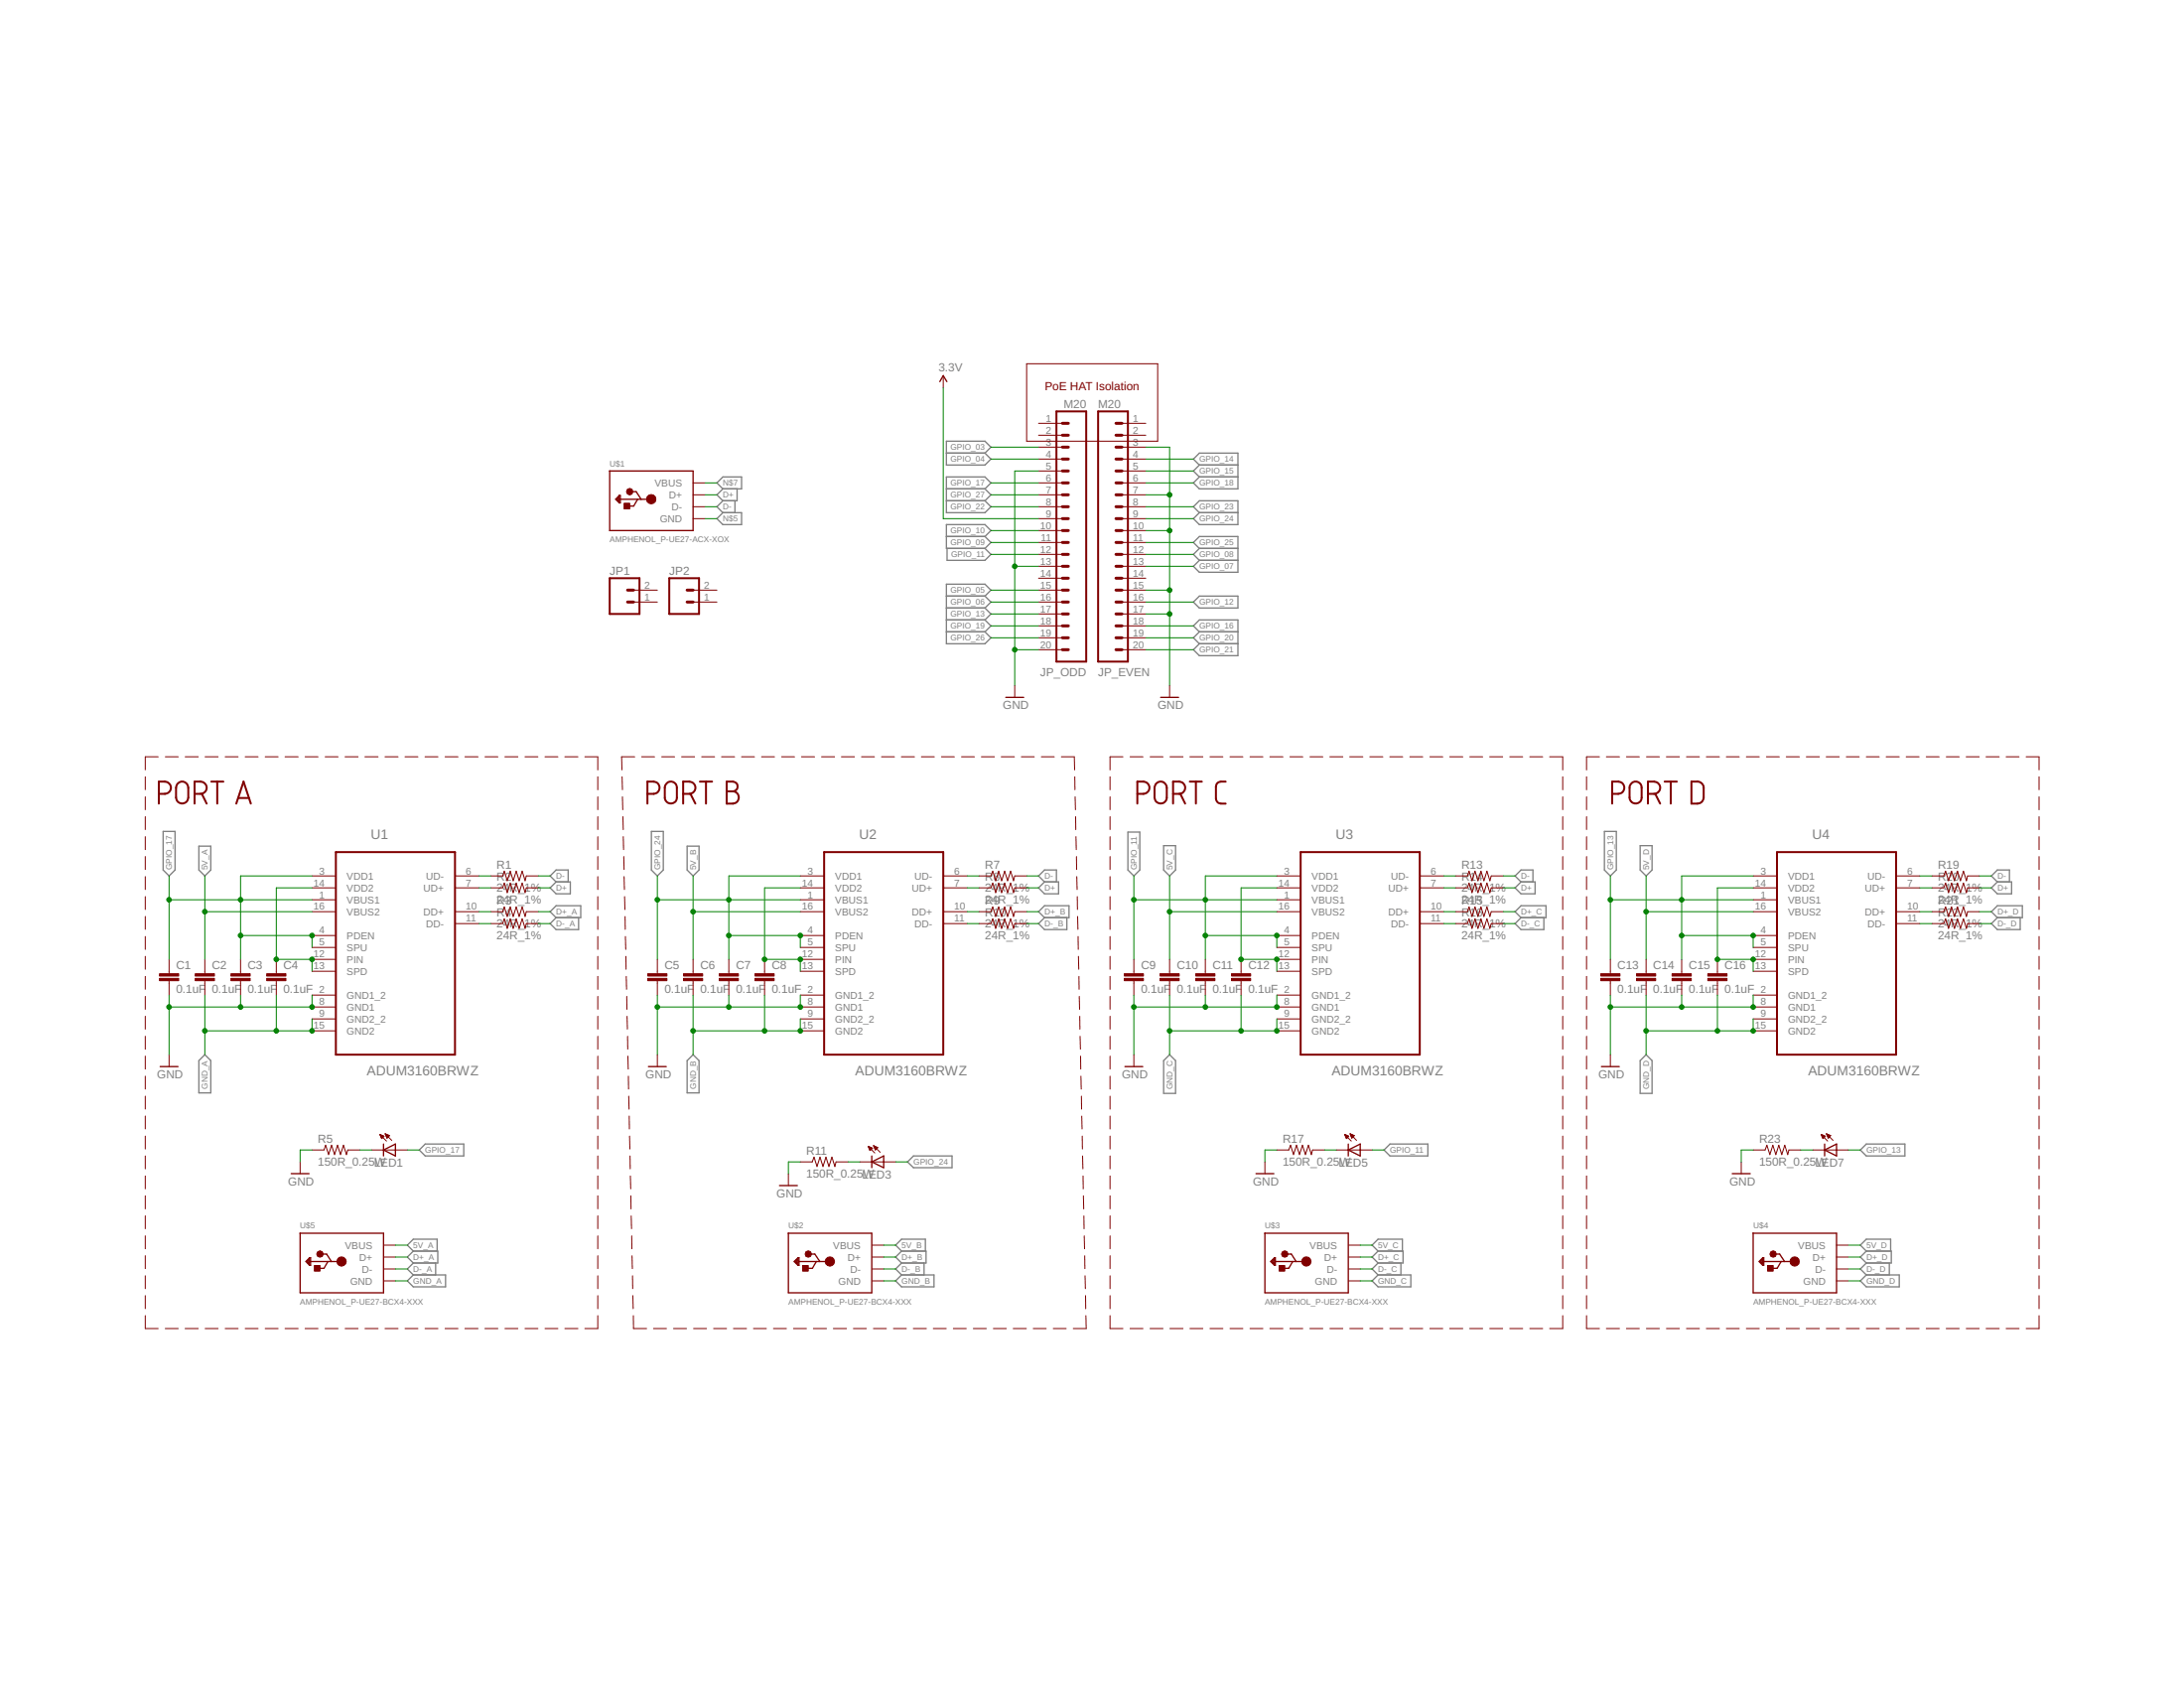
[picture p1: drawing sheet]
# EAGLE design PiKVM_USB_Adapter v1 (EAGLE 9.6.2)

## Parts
C1  0.1uF  CAP0805  [0805]
C2  0.1uF  CAP0805  [0805]
C3  0.1uF  CAP0805  [0805]
C4  0.1uF  CAP0805  [0805]
C5  0.1uF  CAP0805  [0805]
C6  0.1uF  CAP0805  [0805]
C7  0.1uF  CAP0805  [0805]
C8  0.1uF  CAP0805  [0805]
C9  0.1uF  CAP0805  [0805]
C10  0.1uF  CAP0805  [0805]
C11  0.1uF  CAP0805  [0805]
C12  0.1uF  CAP0805  [0805]
C13  0.1uF  CAP0805  [0805]
C14  0.1uF  CAP0805  [0805]
C15  0.1uF  CAP0805  [0805]
C16  0.1uF  CAP0805  [0805]
JP1  M02LOCK  [1X02_LOCK]
JP2  M02LOCK  [1X02_LOCK]
JP_EVEN  M20  [1X20]
JP_ODD  M20  [1X20]
LED1  LED1206  [LED-1206]
LED3  LED1206  [LED-1206]
LED5  LED1206  [LED-1206]
LED7  LED1206  [LED-1206]
R1  24R_1%  RESISTOR0805-RES  [0805]
R2  24R_1%  RESISTOR0805-RES  [0805]
R3  24R_1%  RESISTOR0805-RES  [0805]
R4  24R_1%  RESISTOR0805-RES  [0805]
R5  150R_0.25W  RESISTOR1206  [1206]
R7  24R_1%  RESISTOR0805-RES  [0805]
R8  24R_1%  RESISTOR0805-RES  [0805]
R9  24R_1%  RESISTOR0805-RES  [0805]
R10  24R_1%  RESISTOR0805-RES  [0805]
R11  150R_0.25W  RESISTOR1206  [1206]
R13  24R_1%  RESISTOR0805-RES  [0805]
R14  24R_1%  RESISTOR0805-RES  [0805]
R15  24R_1%  RESISTOR0805-RES  [0805]
R16  24R_1%  RESISTOR0805-RES  [0805]
R17  150R_0.25W  RESISTOR1206  [1206]
R19  24R_1%  RESISTOR0805-RES  [0805]
R20  24R_1%  RESISTOR0805-RES  [0805]
R21  24R_1%  RESISTOR0805-RES  [0805]
R22  24R_1%  RESISTOR0805-RES  [0805]
R23  150R_0.25W  RESISTOR1206  [1206]
U1  ADUM3160BRWZ  [SOIC127P1032X265-16N]
U2  ADUM3160BRWZ  [SOIC127P1032X265-16N]
U3  ADUM3160BRWZ  [SOIC127P1032X265-16N]
U4  ADUM3160BRWZ  [SOIC127P1032X265-16N]
U$1  AMPHENOL_P-UE27-ACX-XOX  [USBA_AMPHENOL-UE27-RA]
U$2  AMPHENOL_P-UE27-BCX4-XXX  [USBB_AMPHENOL-UE27-BC]
U$3  AMPHENOL_P-UE27-BCX4-XXX  [USBB_AMPHENOL-UE27-BC]
U$4  AMPHENOL_P-UE27-BCX4-XXX  [USBB_AMPHENOL-UE27-BC]
U$5  AMPHENOL_P-UE27-BCX4-XXX  [USBB_AMPHENOL-UE27-BC]

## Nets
3.3V: JP_ODD.9
5V_A: C2.1 U1.16(VBUS2) U$5.P$1(VBUS)
5V_B: C6.1 U2.16(VBUS2) U$2.P$1(VBUS)
5V_C: C10.1 U3.16(VBUS2) U$3.P$1(VBUS)
5V_D: C14.1 U4.16(VBUS2) U$4.P$1(VBUS)
D+: R2.2 R8.2 R14.2 R20.2 U$1.P$3(D+)
D+_A: R3.2 U$5.P$3(D+)
D+_B: R9.2 U$2.P$3(D+)
D+_C: R15.2 U$3.P$3(D+)
D+_D: R21.2 U$4.P$3(D+)
D-: R1.2 R7.2 R13.2 R19.2 U$1.P$2(D-)
D-_A: R4.2 U$5.P$2(D-)
D-_B: R10.2 U$2.P$2(D-)
D-_C: R16.2 U$3.P$2(D-)
D-_D: R22.2 U$4.P$2(D-)
GND: C1.2 C3.2 C5.2 C7.2 C9.2 C11.2 C13.2 C15.2 JP_EVEN.3 JP_EVEN.7 JP_EVEN.10 JP_EVEN.15 JP_EVEN.17 JP_ODD.5 JP_ODD.13 JP_ODD.20 R5.1 R11.1 R17.1 R23.1 U1.2(GND1_2) U1.8(GND1) U2.2(GND1_2) U2.8(GND1) U3.2(GND1_2) U3.8(GND1) U4.2(GND1_2) U4.8(GND1)
GND_A: C2.2 C4.2 U1.9(GND2_2) U1.15(GND2) U$5.P$4(GND)
GND_B: C6.2 C8.2 U2.9(GND2_2) U2.15(GND2) U$2.P$4(GND)
GND_C: C10.2 C12.2 U3.9(GND2_2) U3.15(GND2) U$3.P$4(GND)
GND_D: C14.2 C16.2 U4.9(GND2_2) U4.15(GND2) U$4.P$4(GND)
GPIO_03: JP_ODD.3
GPIO_04: JP_ODD.4
GPIO_05: JP_ODD.15
GPIO_06: JP_ODD.16
GPIO_07: JP_EVEN.13
GPIO_08: JP_EVEN.12
GPIO_09: JP_ODD.11
GPIO_10: JP_ODD.10
GPIO_11: C9.1 C11.1 JP_ODD.12 LED5.A U3.1(VBUS1) U3.3(VDD1) U3.4(PDEN) U3.5(SPU)
GPIO_12: JP_EVEN.16
GPIO_13: C13.1 C15.1 JP_ODD.17 LED7.A U4.1(VBUS1) U4.3(VDD1) U4.4(PDEN) U4.5(SPU)
GPIO_14: JP_EVEN.4
GPIO_15: JP_EVEN.5
GPIO_16: JP_EVEN.18
GPIO_17: C1.1 C3.1 JP_ODD.6 LED1.A U1.1(VBUS1) U1.3(VDD1) U1.4(PDEN) U1.5(SPU)
GPIO_18: JP_EVEN.6
GPIO_19: JP_ODD.18
GPIO_20: JP_EVEN.19
GPIO_21: JP_EVEN.20
GPIO_22: JP_ODD.8
GPIO_23: JP_EVEN.8
GPIO_24: C5.1 C7.1 JP_EVEN.9 LED3.A U2.1(VBUS1) U2.3(VDD1) U2.4(PDEN) U2.5(SPU)
GPIO_25: JP_EVEN.11
GPIO_26: JP_ODD.19
GPIO_27: JP_ODD.7
N$1: C8.1 U2.12(PIN) U2.13(SPD) U2.14(VDD2)
N$2: R7.1 U2.6(UD-)
N$3: R8.1 U2.7(UD+)
N$4: R9.1 U2.10(DD+)
N$5: U$1.P$4(GND)
N$6: R10.1 U2.11(DD-)
N$7: U$1.P$1(VBUS)
N$8: LED3.C R11.2
N$9: C12.1 U3.12(PIN) U3.13(SPD) U3.14(VDD2)
N$10: R13.1 U3.6(UD-)
N$11: R14.1 U3.7(UD+)
N$12: R15.1 U3.10(DD+)
N$13: R16.1 U3.11(DD-)
N$15: LED5.C R17.2
N$16: C16.1 U4.12(PIN) U4.13(SPD) U4.14(VDD2)
N$17: R19.1 U4.6(UD-)
N$18: LED1.C R5.2
N$19: C4.1 U1.12(PIN) U1.13(SPD) U1.14(VDD2)
N$20: R20.1 U4.7(UD+)
N$21: R21.1 U4.10(DD+)
N$22: R22.1 U4.11(DD-)
N$23: R1.1 U1.6(UD-)
N$24: R2.1 U1.7(UD+)
N$25: R3.1 U1.10(DD+)
N$26: R4.1 U1.11(DD-)
N$28: LED7.C R23.2
Unconnected: JP1.1 JP1.2 JP2.1 JP2.2 JP_EVEN.1 JP_EVEN.2 JP_EVEN.14 JP_ODD.1 JP_ODD.2 JP_ODD.14

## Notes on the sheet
- PoE HAT Isolation
- PORT A | PORT B | PORT C | PORT D

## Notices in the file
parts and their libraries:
SparkFun-Resistors: Licensing: CC v3.0 Share-Alike You are welcome to use this library for commercial purposes.
